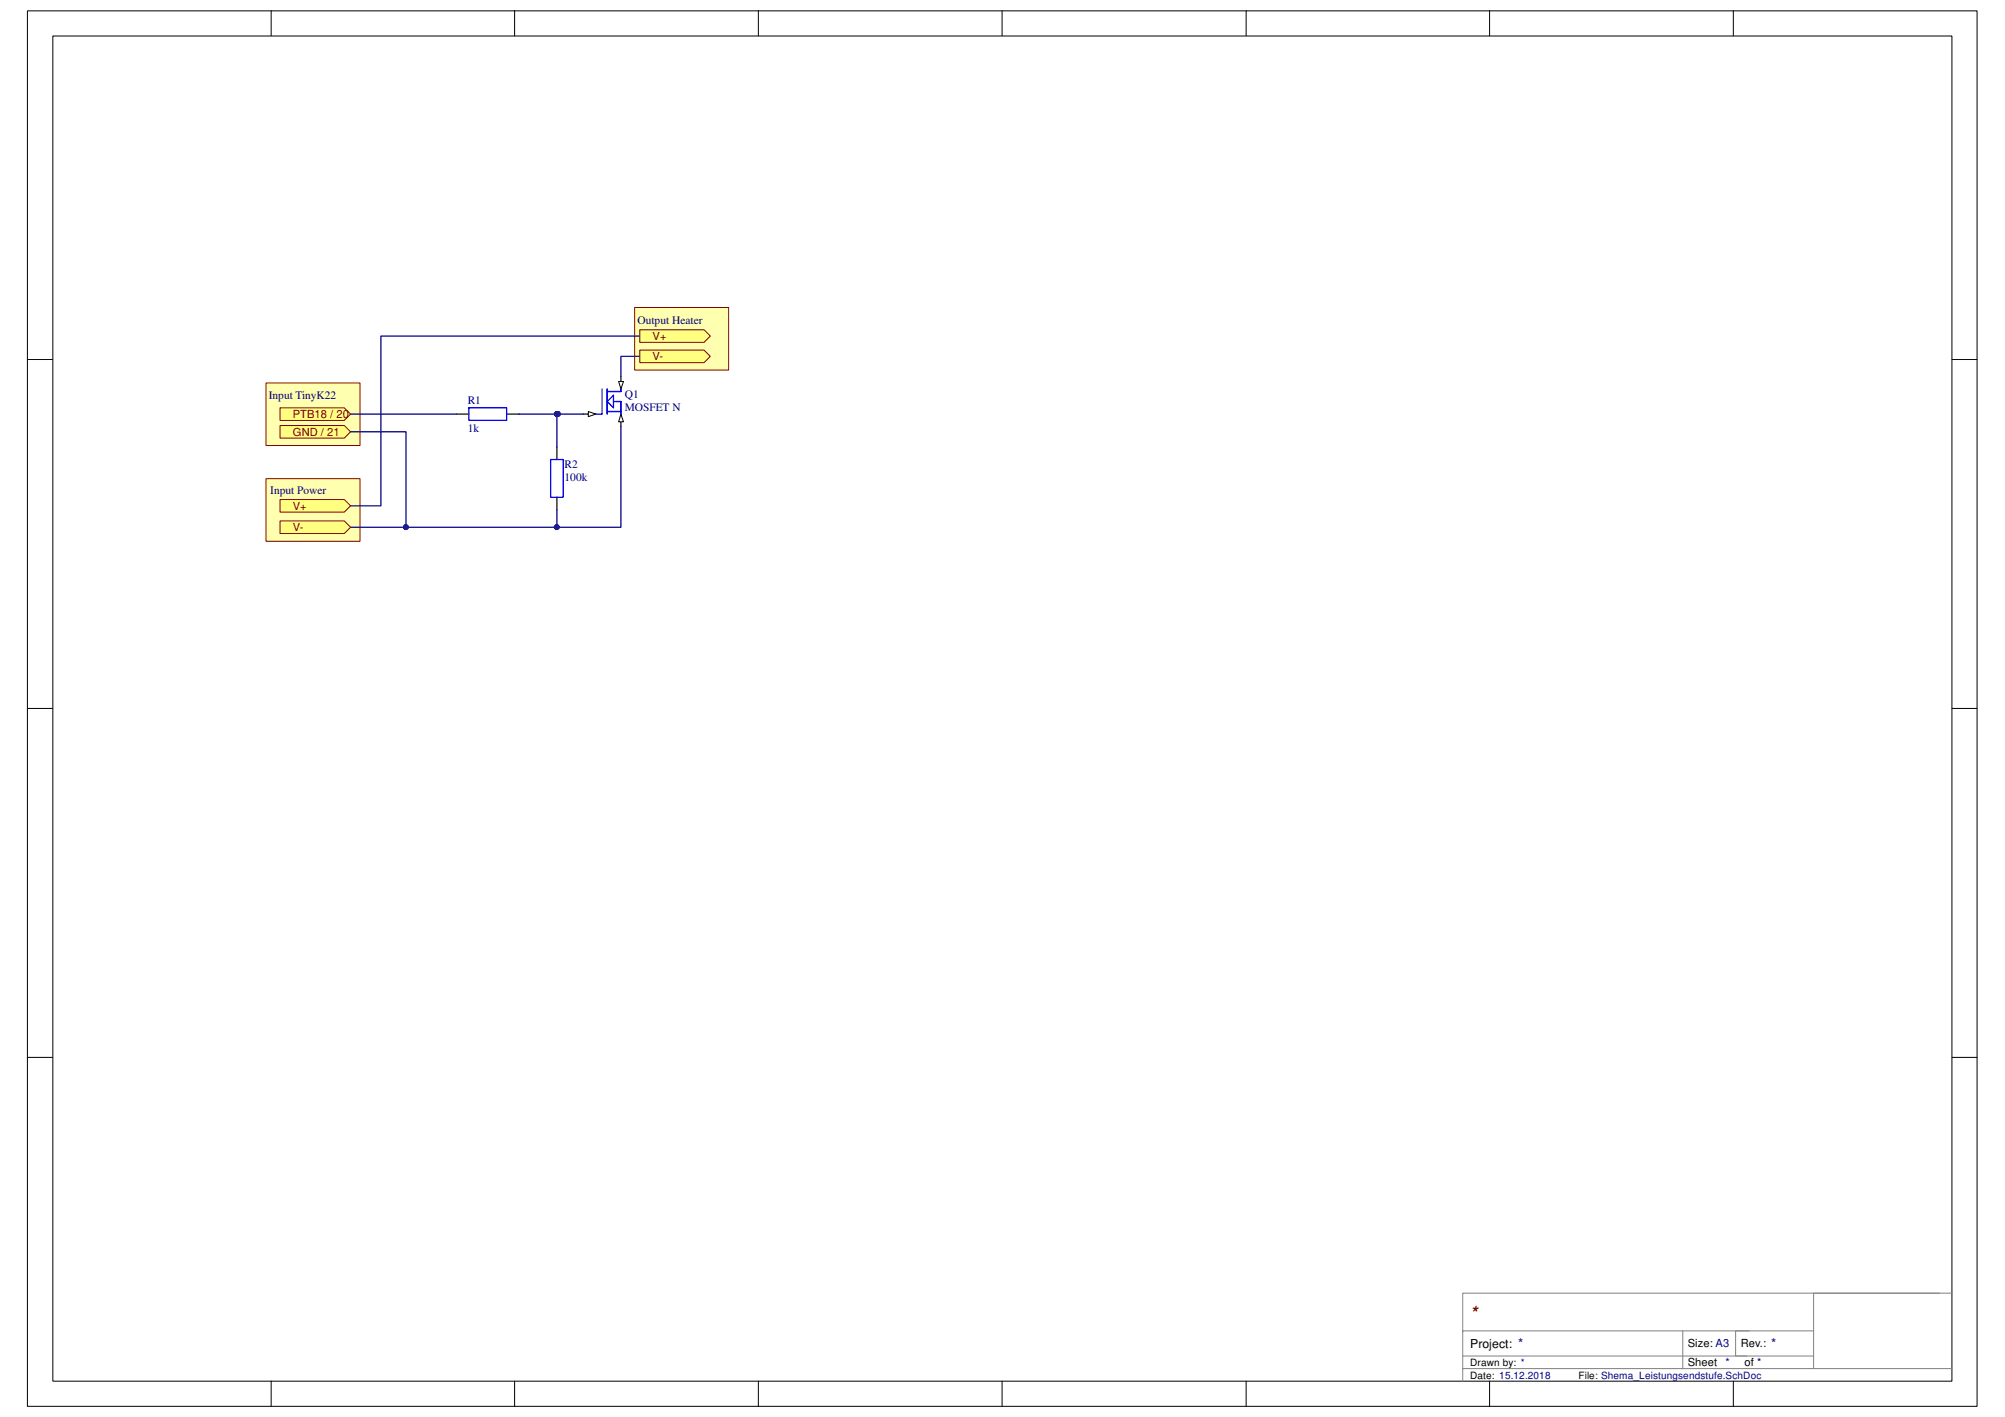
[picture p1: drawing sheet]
<svg xmlns="http://www.w3.org/2000/svg" width="297mm" height="210mm" viewBox="0 0 297 210" stroke-linecap="round" stroke-linejoin="round" font-family="sans-serif">
<path d="M4.1 1.6h288.8v206.7h-288.8z" fill="none" stroke="#000" stroke-width=".15"/>
<path d="M7.9 5.4h281.3v199.2h-281.3z" fill="#fff"/>
<g fill="none" stroke="#000" stroke-width=".15">
<path d="M7.8 5.3h281.4v199.3h-281.4zM40.2 1.6v3.7M76.2 1.6v3.7M112.3 1.6v3.7M148.5 1.6v3.7M184.6 1.6v3.7M220.7 1.6v3.7M256.8 1.6v3.7M4.1 53.3h3.7M289.2 53.3h3.7M4.1 104.9h3.7M289.2 104.9h3.7"/>
<path d="M4.1 156.6h3.7M289.2 156.6h3.7M40.2 204.6v3.7M76.2 204.6v3.7M112.3 204.6v3.7M148.5 204.6v3.7M184.6 204.6v3.7M220.7 204.6v3.7M256.8 204.6v3.7"/>
</g>
<path d="M249.3 197.1v5.6h-.2M259.2 197.1h-2.1v3.8h1.7M268.7 197.1h-52v.2M287.3 191.6h-70.6v13M289.2 191.6h-20.5v11.1M216.7 202.7h72.5M216.7 200.9h52" fill="none" stroke="#808080" stroke-width=".15"/>
<path d="M94.1 45.6h13.8v9.2h-13.8z" fill="#ffffb0"/>
<path d="M94 45.6h13.9v9.2h-13.9z" fill="none" stroke="#800000" stroke-width=".15"/>
<path d="M39.5 71h13.8v9.2h-13.8z" fill="#ffffb0"/>
<path d="M39.4 70.9h13.9v9.3h-13.9z" fill="none" stroke="#800000" stroke-width=".15"/>
<path d="M39.5 56.8h13.8v9.2h-13.8z" fill="#ffffb0"/>
<path d="M39.4 56.7h13.9v9.3h-13.9z" fill="none" stroke="#800000" stroke-width=".15"/>
<path d="M86.4 61.3h1.9" fill="none" stroke="#000" stroke-width=".19"/>
<path d="M87.2 61l1.1 .3-1.1 .4z" fill="#fff"/>
<path d="M87.2 61l1.1 .3-1.1 .4z" fill="none" stroke="#000" stroke-width=".15"/>
<path d="M92 55.8v1.8" fill="none" stroke="#000" stroke-width=".19"/>
<path d="M91.6 56.5h.8l-.4 1.1z" fill="#fff"/>
<path d="M91.6 56.5h.8l-.4 1.1z" fill="none" stroke="#000" stroke-width=".15"/>
<path d="M92 61.3v1.9" fill="none" stroke="#000" stroke-width=".19"/>
<path d="M92 61.3l.4 1.2h-.8z" fill="#fff"/>
<path d="M92 61.3l.4 1.2h-.8z" fill="none" stroke="#000" stroke-width=".15"/>
<path d="M89.2 57.6v3.7h-.9M90 57.6v3.7M90 59.5l.9-1v1.9zM90.9 59.5h1.1v1.8M92 57.6v.4h-2M69.5 60.4h5.6v1.9h-5.6zM81.6 68.1h1.8v5.6h-1.8zM90 61h2" fill="none" stroke="#00f" stroke-width=".19"/>
<path d="M67.6 61.3h1.9M75.1 61.3h1.8M82.5 66.2v1.9M82.5 73.7v1.8" fill="none" stroke="#000" stroke-width=".19"/>
<path d="M82.5 75.5v2.6h-30.6" fill="none" stroke="#000080" stroke-width=".19"/>
<circle cx="60.1" cy="78.1" r=".36" fill="#000080"/>
<circle cx="60.1" cy="78.1" r=".36" fill="none" stroke="#000080" stroke-width=".15"/>
<circle cx="82.5" cy="78.1" r=".36" fill="#000080"/>
<circle cx="82.5" cy="78.1" r=".36" fill="none" stroke="#000080" stroke-width=".15"/>
<path d="M92 63.2v14.9h-9.5" fill="none" stroke="#000080" stroke-width=".19"/>
<circle cx="82.5" cy="78.1" r=".36" fill="#000080"/>
<circle cx="82.5" cy="78.1" r=".36" fill="none" stroke="#000080" stroke-width=".15"/>
<path d="M76.9 61.3h9.5" fill="none" stroke="#000080" stroke-width=".19"/>
<circle cx="82.5" cy="61.3" r=".36" fill="#000080"/>
<circle cx="82.5" cy="61.3" r=".36" fill="none" stroke="#000080" stroke-width=".15"/>
<circle cx="82.7" cy="61.3" r=".35" fill="#000080"/>
<circle cx="82.7" cy="61.3" r=".35" fill="none" stroke="#000080" stroke-width=".15"/>
<path d="M82.7 61.3h-.2v4.9" fill="none" stroke="#000080" stroke-width=".19"/>
<circle cx="82.5" cy="61.3" r=".36" fill="#000080"/>
<circle cx="82.5" cy="61.3" r=".36" fill="none" stroke="#000080" stroke-width=".15"/>
<circle cx="82.7" cy="61.3" r=".35" fill="#000080"/>
<circle cx="82.7" cy="61.3" r=".35" fill="none" stroke="#000080" stroke-width=".15"/>
<path d="M51.9 64h8.3v14.1M51.9 61.3h15.7" fill="none" stroke="#000080" stroke-width=".19"/>
<circle cx="60.1" cy="78.1" r=".36" fill="#000080"/>
<circle cx="60.1" cy="78.1" r=".36" fill="none" stroke="#000080" stroke-width=".15"/>
<path d="M94.8 49.8h-38.4v25.1h-4.5M94.8 52.8h-2.8v3" fill="none" stroke="#000080" stroke-width=".19"/>
<path d="M41.5 60.4h9.5l.9 .9-.9 1h-9.5z" fill-rule="evenodd" fill="#ffff80"/>
<path d="M41.5 60.4h9.5l.9 .9-.9 1h-9.5z" fill="none" stroke="#800000" stroke-width=".15"/>
<path d="M41.5 63h9.5l.9 1-.9 .9h-9.5z" fill-rule="evenodd" fill="#ffff80"/>
<path d="M41.5 63h9.5l.9 1-.9 .9h-9.5z" fill="none" stroke="#800000" stroke-width=".15"/>
<path d="M41.5 77.2h9.5l.9 .9-.9 .9h-9.5z" fill-rule="evenodd" fill="#ffff80"/>
<path d="M41.5 77.2h9.5l.9 .9-.9 .9h-9.5z" fill="none" stroke="#800000" stroke-width=".15"/>
<path d="M41.5 74h9.5l.9 .9-.9 1h-9.5z" fill-rule="evenodd" fill="#ffff80"/>
<path d="M41.5 74h9.5l.9 .9-.9 1h-9.5z" fill="none" stroke="#800000" stroke-width=".15"/>
<path d="M94.8 48.9h9.5l.9 .9-.9 .9h-9.5z" fill-rule="evenodd" fill="#ffff80"/>
<path d="M94.8 48.9h9.5l.9 .9-.9 .9h-9.5z" fill="none" stroke="#800000" stroke-width=".15"/>
<path d="M94.8 51.9h9.5l.9 .9-.9 .9h-9.5z" fill-rule="evenodd" fill="#ffff80"/>
<path d="M94.8 51.9h9.5l.9 .9-.9 .9h-9.5z" fill="none" stroke="#800000" stroke-width=".15"/>
<text font-size="2.7" fill="#800000" x="217.8" y="195.5">*</text>
<text font-size="2" fill="#000080" x="262.4" y="199.7">*</text>
<text font-size="1.8" x="217.8" y="199.7">Project: *</text>
<g font-size="1.7" fill="#000080">
<text x="94.4" y="48">Output Heater</text>
<text x="39.8" y="59.1">Input TinyK22</text>
<text x="69.3" y="59.9">R1</text>
<text x="92.6" y="59">Q1</text>
<text x="69.3" y="64">1k</text>
<text x="92.6" y="60.8">MOSFET N</text>
<text x="83.6" y="69.4">R2</text>
<text x="83.6" y="71.2">100k</text>
<text x="40" y="73.1">Input Power</text>
<text x="255.6" y="202.4">*</text>
</g>
<g font-size="1.7" fill="#800000">
<text x="96.7" y="50.4">V+</text>
<text x="96.7" y="53.4">V-</text>
<text x="43.4" y="61.9">PTB18 / 20</text>
<text x="43.4" y="64.6">GND / 21</text>
<text x="43.4" y="75.5">V+</text>
<text x="43.4" y="78.7">V-</text>
</g>
<g font-size="1.7">
<text x="250.1" y="199.6">Size: A3</text>
<text x="250.1" y="202.4">Sheet</text>
<text x="257.9" y="199.6">Rev.:</text>
<text x="258.4" y="202.4">of *</text>
</g>
<g font-size="1.5">
<text x="217.8" y="202.4">Drawn by: *</text>
<text x="217.8" y="204.3">Date: 15.12.2018</text>
<text x="233.8" y="204.3">File: Shema_Leistungsendstufe.SchDoc</text>
</g>
</svg>
